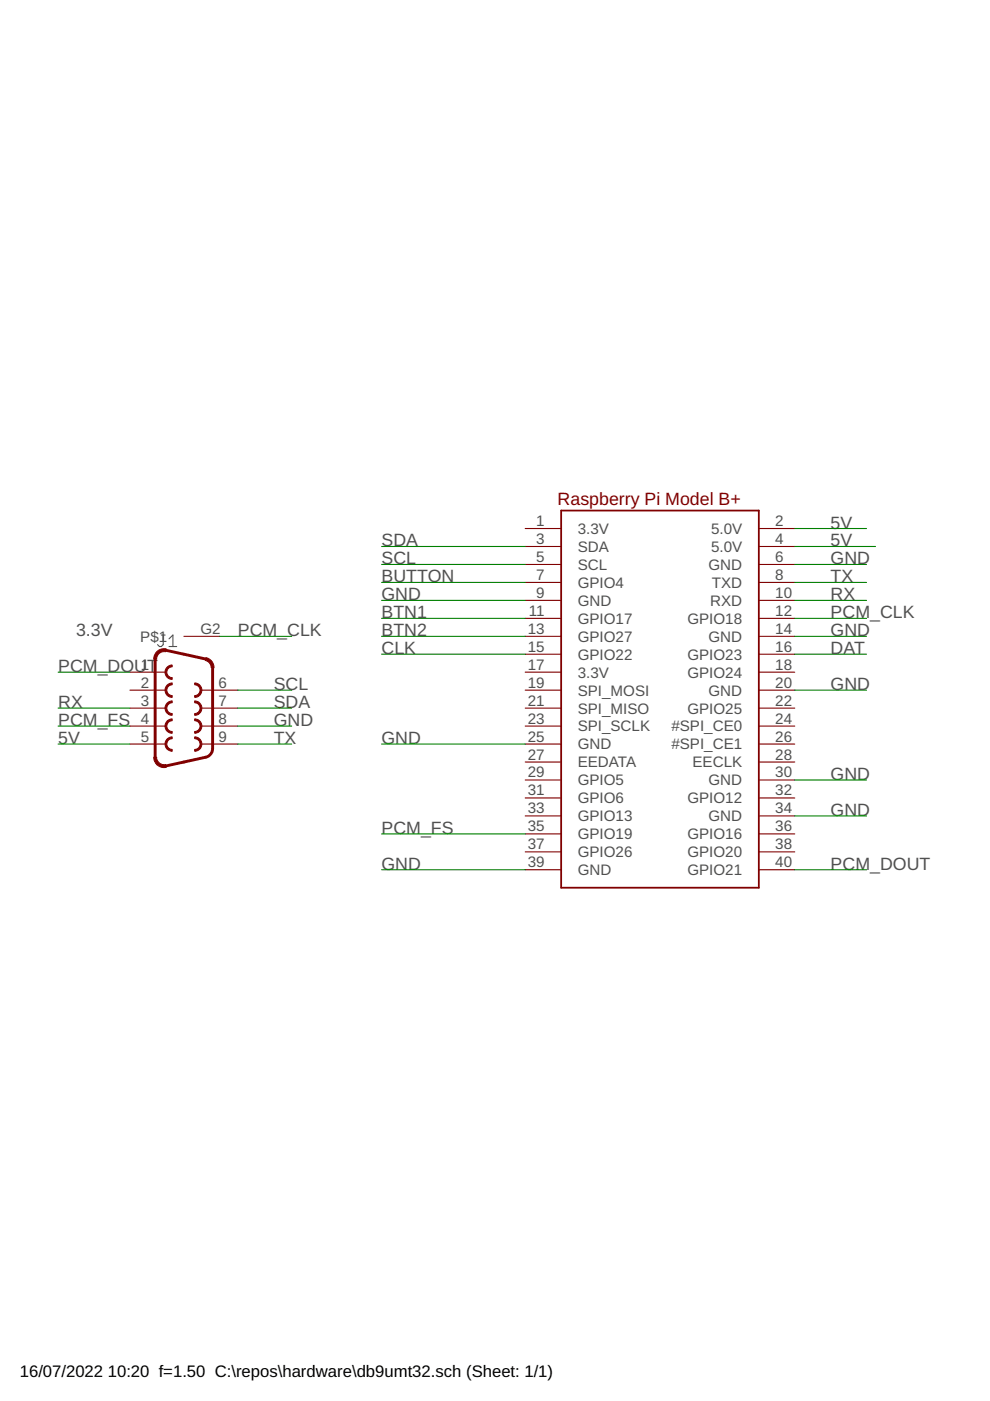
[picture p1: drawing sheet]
<?xml version="1.0" encoding="utf-8"?>
<!DOCTYPE eagle SYSTEM "eagle.dtd">
<!--
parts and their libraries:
microbuilder: This work is placed in the public domain, and may be freely used for commercial and non-commercial work with the following conditions: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
-->
<eagle version="9.0.0">
<drawing>
<settings>
<setting alwaysvectorfont="no"/>
<setting keepoldvectorfont="yes"/>
<setting verticaltext="up"/>
</settings>
<grid distance="0.05" unitdist="inch" unit="inch" style="lines" multiple="1" display="no" altdistance="0.01" altunitdist="inch" altunit="inch"/>
<schematic xreflabel="%F%N/%S.%C%R" xrefpart="/%S.%C%R">
<libraries>
<library name="microbuilder">
<symbols>
<symbol name="RASPBERRYPI_BPLUS">
<wire x1="-12.7" y1="22.86" x2="15.24" y2="22.86" width="0.254" layer="94"/>
<wire x1="15.24" y1="22.86" x2="15.24" y2="-30.48" width="0.254" layer="94"/>
<wire x1="15.24" y1="-30.48" x2="-12.7" y2="-30.48" width="0.254" layer="94"/>
<wire x1="-12.7" y1="-30.48" x2="-12.7" y2="22.86" width="0.254" layer="94"/>
<pin name="#SPI_CE0" x="20.32" y="-7.62" length="middle" rot="R180"/>
<pin name="#SPI_CE1" x="20.32" y="-10.16" length="middle" rot="R180"/>
<pin name="3.3V" x="-17.78" y="20.32" length="middle" direction="sup"/>
<pin name="3.3V@1" x="-17.78" y="0" length="middle" direction="sup"/>
<pin name="5.0V" x="20.32" y="20.32" length="middle" direction="sup" rot="R180"/>
<pin name="5.0V@1" x="20.32" y="17.78" length="middle" direction="sup" rot="R180"/>
<pin name="EECLK" x="20.32" y="-12.7" length="middle" rot="R180"/>
<pin name="EEDATA" x="-17.78" y="-12.7" length="middle"/>
<pin name="GND" x="20.32" y="15.24" length="middle" direction="sup" rot="R180"/>
<pin name="GND@1" x="20.32" y="5.08" length="middle" direction="pwr" rot="R180"/>
<pin name="GND@2" x="20.32" y="-2.54" length="middle" direction="pwr" rot="R180"/>
<pin name="GND@3" x="-17.78" y="-10.16" length="middle" direction="pwr"/>
<pin name="GND@4" x="-17.78" y="10.16" length="middle" direction="pwr"/>
<pin name="GND@5" x="-17.78" y="-27.94" length="middle" direction="pwr"/>
<pin name="GND@6" x="20.32" y="-15.24" length="middle" direction="pwr" rot="R180"/>
<pin name="GND@7" x="20.32" y="-20.32" length="middle" direction="pwr" rot="R180"/>
<pin name="GPIO4" x="-17.78" y="12.7" length="middle"/>
<pin name="GPIO5" x="-17.78" y="-15.24" length="middle"/>
<pin name="GPIO6" x="-17.78" y="-17.78" length="middle"/>
<pin name="GPIO12" x="20.32" y="-17.78" length="middle" rot="R180"/>
<pin name="GPIO13" x="-17.78" y="-20.32" length="middle"/>
<pin name="GPIO16" x="20.32" y="-22.86" length="middle" rot="R180"/>
<pin name="GPIO17" x="-17.78" y="7.62" length="middle"/>
<pin name="GPIO18" x="20.32" y="7.62" length="middle" rot="R180"/>
<pin name="GPIO19" x="-17.78" y="-22.86" length="middle"/>
<pin name="GPIO20" x="20.32" y="-25.4" length="middle" rot="R180"/>
<pin name="GPIO21" x="20.32" y="-27.94" length="middle" rot="R180"/>
<pin name="GPIO22" x="-17.78" y="2.54" length="middle"/>
<pin name="GPIO23" x="20.32" y="2.54" length="middle" rot="R180"/>
<pin name="GPIO24" x="20.32" y="0" length="middle" rot="R180"/>
<pin name="GPIO25" x="20.32" y="-5.08" length="middle" rot="R180"/>
<pin name="GPIO26" x="-17.78" y="-25.4" length="middle"/>
<pin name="GPIO27" x="-17.78" y="5.08" length="middle"/>
<pin name="RXD" x="20.32" y="10.16" length="middle" rot="R180"/>
<pin name="SCL" x="-17.78" y="15.24" length="middle"/>
<pin name="SDA" x="-17.78" y="17.78" length="middle"/>
<pin name="SPI_MISO" x="-17.78" y="-5.08" length="middle"/>
<pin name="SPI_MOSI" x="-17.78" y="-2.54" length="middle"/>
<pin name="SPI_SCLK" x="-17.78" y="-7.62" length="middle"/>
<pin name="TXD" x="20.32" y="12.7" length="middle" rot="R180"/>
<text x="12.7" y="25.4" size="1.778" layer="94" rot="R180">Raspberry Pi Model B+</text>
</symbol>
</symbols>
<devicesets>
<deviceset name="RASPBERRYPI_BPLUS" prefix="RPI">
<gates>
<gate name="G$1" symbol="RASPBERRYPI_BPLUS" x="0" y="2.54"/>
</gates>
<devices>
<device name="-SMT+SLOTS" package="PI_HAT_SMT_SLOTS">
<connects>
<connect gate="G$1" pin="#SPI_CE0" pad="24"/>
<connect gate="G$1" pin="#SPI_CE1" pad="26"/>
<connect gate="G$1" pin="3.3V" pad="1"/>
<connect gate="G$1" pin="3.3V@1" pad="17"/>
<connect gate="G$1" pin="5.0V" pad="2"/>
<connect gate="G$1" pin="5.0V@1" pad="4"/>
<connect gate="G$1" pin="EECLK" pad="28"/>
<connect gate="G$1" pin="EEDATA" pad="27"/>
<connect gate="G$1" pin="GND" pad="6"/>
<connect gate="G$1" pin="GND@1" pad="14"/>
<connect gate="G$1" pin="GND@2" pad="20"/>
<connect gate="G$1" pin="GND@3" pad="25"/>
<connect gate="G$1" pin="GND@4" pad="9"/>
<connect gate="G$1" pin="GND@5" pad="39"/>
<connect gate="G$1" pin="GND@6" pad="30"/>
<connect gate="G$1" pin="GND@7" pad="34"/>
<connect gate="G$1" pin="GPIO12" pad="32"/>
<connect gate="G$1" pin="GPIO13" pad="33"/>
<connect gate="G$1" pin="GPIO16" pad="36"/>
<connect gate="G$1" pin="GPIO17" pad="11"/>
<connect gate="G$1" pin="GPIO18" pad="12"/>
<connect gate="G$1" pin="GPIO19" pad="35"/>
<connect gate="G$1" pin="GPIO20" pad="38"/>
<connect gate="G$1" pin="GPIO21" pad="40"/>
<connect gate="G$1" pin="GPIO22" pad="15"/>
<connect gate="G$1" pin="GPIO23" pad="16"/>
<connect gate="G$1" pin="GPIO24" pad="18"/>
<connect gate="G$1" pin="GPIO25" pad="22"/>
<connect gate="G$1" pin="GPIO26" pad="37"/>
<connect gate="G$1" pin="GPIO27" pad="13"/>
<connect gate="G$1" pin="GPIO4" pad="7"/>
<connect gate="G$1" pin="GPIO5" pad="29"/>
<connect gate="G$1" pin="GPIO6" pad="31"/>
<connect gate="G$1" pin="RXD" pad="10"/>
<connect gate="G$1" pin="SCL" pad="5"/>
<connect gate="G$1" pin="SDA" pad="3"/>
<connect gate="G$1" pin="SPI_MISO" pad="21"/>
<connect gate="G$1" pin="SPI_MOSI" pad="19"/>
<connect gate="G$1" pin="SPI_SCLK" pad="23"/>
<connect gate="G$1" pin="TXD" pad="8"/>
</connects>
<technologies>
<technology name=""/>
</technologies>
</device>
<device name="_BONNETNODIM" package="PI_BONNET_NODIM">
<connects>
<connect gate="G$1" pin="#SPI_CE0" pad="24"/>
<connect gate="G$1" pin="#SPI_CE1" pad="26"/>
<connect gate="G$1" pin="3.3V" pad="1"/>
<connect gate="G$1" pin="3.3V@1" pad="17"/>
<connect gate="G$1" pin="5.0V" pad="2"/>
<connect gate="G$1" pin="5.0V@1" pad="4"/>
<connect gate="G$1" pin="EECLK" pad="28"/>
<connect gate="G$1" pin="EEDATA" pad="27"/>
<connect gate="G$1" pin="GND" pad="6"/>
<connect gate="G$1" pin="GND@1" pad="14"/>
<connect gate="G$1" pin="GND@2" pad="20"/>
<connect gate="G$1" pin="GND@3" pad="25"/>
<connect gate="G$1" pin="GND@4" pad="9"/>
<connect gate="G$1" pin="GND@5" pad="39"/>
<connect gate="G$1" pin="GND@6" pad="30"/>
<connect gate="G$1" pin="GND@7" pad="34"/>
<connect gate="G$1" pin="GPIO12" pad="32"/>
<connect gate="G$1" pin="GPIO13" pad="33"/>
<connect gate="G$1" pin="GPIO16" pad="36"/>
<connect gate="G$1" pin="GPIO17" pad="11"/>
<connect gate="G$1" pin="GPIO18" pad="12"/>
<connect gate="G$1" pin="GPIO19" pad="35"/>
<connect gate="G$1" pin="GPIO20" pad="38"/>
<connect gate="G$1" pin="GPIO21" pad="40"/>
<connect gate="G$1" pin="GPIO22" pad="15"/>
<connect gate="G$1" pin="GPIO23" pad="16"/>
<connect gate="G$1" pin="GPIO24" pad="18"/>
<connect gate="G$1" pin="GPIO25" pad="22"/>
<connect gate="G$1" pin="GPIO26" pad="37"/>
<connect gate="G$1" pin="GPIO27" pad="13"/>
<connect gate="G$1" pin="GPIO4" pad="7"/>
<connect gate="G$1" pin="GPIO5" pad="29"/>
<connect gate="G$1" pin="GPIO6" pad="31"/>
<connect gate="G$1" pin="RXD" pad="10"/>
<connect gate="G$1" pin="SCL" pad="5"/>
<connect gate="G$1" pin="SDA" pad="3"/>
<connect gate="G$1" pin="SPI_MISO" pad="21"/>
<connect gate="G$1" pin="SPI_MOSI" pad="19"/>
<connect gate="G$1" pin="SPI_SCLK" pad="23"/>
<connect gate="G$1" pin="TXD" pad="8"/>
</connects>
<technologies>
<technology name=""/>
</technologies>
</device>
<device name="_HATNODIM" package="PI_HAT_NODIM">
<connects>
<connect gate="G$1" pin="#SPI_CE0" pad="24"/>
<connect gate="G$1" pin="#SPI_CE1" pad="26"/>
<connect gate="G$1" pin="3.3V" pad="1"/>
<connect gate="G$1" pin="3.3V@1" pad="17"/>
<connect gate="G$1" pin="5.0V" pad="2"/>
<connect gate="G$1" pin="5.0V@1" pad="4"/>
<connect gate="G$1" pin="EECLK" pad="28"/>
<connect gate="G$1" pin="EEDATA" pad="27"/>
<connect gate="G$1" pin="GND" pad="6"/>
<connect gate="G$1" pin="GND@1" pad="14"/>
<connect gate="G$1" pin="GND@2" pad="20"/>
<connect gate="G$1" pin="GND@3" pad="25"/>
<connect gate="G$1" pin="GND@4" pad="9"/>
<connect gate="G$1" pin="GND@5" pad="39"/>
<connect gate="G$1" pin="GND@6" pad="30"/>
<connect gate="G$1" pin="GND@7" pad="34"/>
<connect gate="G$1" pin="GPIO12" pad="32"/>
<connect gate="G$1" pin="GPIO13" pad="33"/>
<connect gate="G$1" pin="GPIO16" pad="36"/>
<connect gate="G$1" pin="GPIO17" pad="11"/>
<connect gate="G$1" pin="GPIO18" pad="12"/>
<connect gate="G$1" pin="GPIO19" pad="35"/>
<connect gate="G$1" pin="GPIO20" pad="38"/>
<connect gate="G$1" pin="GPIO21" pad="40"/>
<connect gate="G$1" pin="GPIO22" pad="15"/>
<connect gate="G$1" pin="GPIO23" pad="16"/>
<connect gate="G$1" pin="GPIO24" pad="18"/>
<connect gate="G$1" pin="GPIO25" pad="22"/>
<connect gate="G$1" pin="GPIO26" pad="37"/>
<connect gate="G$1" pin="GPIO27" pad="13"/>
<connect gate="G$1" pin="GPIO4" pad="7"/>
<connect gate="G$1" pin="GPIO5" pad="29"/>
<connect gate="G$1" pin="GPIO6" pad="31"/>
<connect gate="G$1" pin="RXD" pad="10"/>
<connect gate="G$1" pin="SCL" pad="5"/>
<connect gate="G$1" pin="SDA" pad="3"/>
<connect gate="G$1" pin="SPI_MISO" pad="21"/>
<connect gate="G$1" pin="SPI_MOSI" pad="19"/>
<connect gate="G$1" pin="SPI_SCLK" pad="23"/>
<connect gate="G$1" pin="TXD" pad="8"/>
</connects>
<technologies>
<technology name=""/>
</technologies>
</device>
<device name="_HATNOSLOTS" package="PI_HAT_NOSLOTS">
<connects>
<connect gate="G$1" pin="#SPI_CE0" pad="24"/>
<connect gate="G$1" pin="#SPI_CE1" pad="26"/>
<connect gate="G$1" pin="3.3V" pad="1"/>
<connect gate="G$1" pin="3.3V@1" pad="17"/>
<connect gate="G$1" pin="5.0V" pad="2"/>
<connect gate="G$1" pin="5.0V@1" pad="4"/>
<connect gate="G$1" pin="EECLK" pad="28"/>
<connect gate="G$1" pin="EEDATA" pad="27"/>
<connect gate="G$1" pin="GND" pad="6"/>
<connect gate="G$1" pin="GND@1" pad="14"/>
<connect gate="G$1" pin="GND@2" pad="20"/>
<connect gate="G$1" pin="GND@3" pad="25"/>
<connect gate="G$1" pin="GND@4" pad="9"/>
<connect gate="G$1" pin="GND@5" pad="39"/>
<connect gate="G$1" pin="GND@6" pad="30"/>
<connect gate="G$1" pin="GND@7" pad="34"/>
<connect gate="G$1" pin="GPIO12" pad="32"/>
<connect gate="G$1" pin="GPIO13" pad="33"/>
<connect gate="G$1" pin="GPIO16" pad="36"/>
<connect gate="G$1" pin="GPIO17" pad="11"/>
<connect gate="G$1" pin="GPIO18" pad="12"/>
<connect gate="G$1" pin="GPIO19" pad="35"/>
<connect gate="G$1" pin="GPIO20" pad="38"/>
<connect gate="G$1" pin="GPIO21" pad="40"/>
<connect gate="G$1" pin="GPIO22" pad="15"/>
<connect gate="G$1" pin="GPIO23" pad="16"/>
<connect gate="G$1" pin="GPIO24" pad="18"/>
<connect gate="G$1" pin="GPIO25" pad="22"/>
<connect gate="G$1" pin="GPIO26" pad="37"/>
<connect gate="G$1" pin="GPIO27" pad="13"/>
<connect gate="G$1" pin="GPIO4" pad="7"/>
<connect gate="G$1" pin="GPIO5" pad="29"/>
<connect gate="G$1" pin="GPIO6" pad="31"/>
<connect gate="G$1" pin="RXD" pad="10"/>
<connect gate="G$1" pin="SCL" pad="5"/>
<connect gate="G$1" pin="SDA" pad="3"/>
<connect gate="G$1" pin="SPI_MISO" pad="21"/>
<connect gate="G$1" pin="SPI_MOSI" pad="19"/>
<connect gate="G$1" pin="SPI_SCLK" pad="23"/>
<connect gate="G$1" pin="TXD" pad="8"/>
</connects>
<technologies>
<technology name=""/>
</technologies>
</device>
<device name="_HATSLOTS" package="PI_HAT_SLOTS">
<connects>
<connect gate="G$1" pin="#SPI_CE0" pad="24"/>
<connect gate="G$1" pin="#SPI_CE1" pad="26"/>
<connect gate="G$1" pin="3.3V" pad="1"/>
<connect gate="G$1" pin="3.3V@1" pad="17"/>
<connect gate="G$1" pin="5.0V" pad="2"/>
<connect gate="G$1" pin="5.0V@1" pad="4"/>
<connect gate="G$1" pin="EECLK" pad="28"/>
<connect gate="G$1" pin="EEDATA" pad="27"/>
<connect gate="G$1" pin="GND" pad="6"/>
<connect gate="G$1" pin="GND@1" pad="14"/>
<connect gate="G$1" pin="GND@2" pad="20"/>
<connect gate="G$1" pin="GND@3" pad="25"/>
<connect gate="G$1" pin="GND@4" pad="9"/>
<connect gate="G$1" pin="GND@5" pad="39"/>
<connect gate="G$1" pin="GND@6" pad="30"/>
<connect gate="G$1" pin="GND@7" pad="34"/>
<connect gate="G$1" pin="GPIO12" pad="32"/>
<connect gate="G$1" pin="GPIO13" pad="33"/>
<connect gate="G$1" pin="GPIO16" pad="36"/>
<connect gate="G$1" pin="GPIO17" pad="11"/>
<connect gate="G$1" pin="GPIO18" pad="12"/>
<connect gate="G$1" pin="GPIO19" pad="35"/>
<connect gate="G$1" pin="GPIO20" pad="38"/>
<connect gate="G$1" pin="GPIO21" pad="40"/>
<connect gate="G$1" pin="GPIO22" pad="15"/>
<connect gate="G$1" pin="GPIO23" pad="16"/>
<connect gate="G$1" pin="GPIO24" pad="18"/>
<connect gate="G$1" pin="GPIO25" pad="22"/>
<connect gate="G$1" pin="GPIO26" pad="37"/>
<connect gate="G$1" pin="GPIO27" pad="13"/>
<connect gate="G$1" pin="GPIO4" pad="7"/>
<connect gate="G$1" pin="GPIO5" pad="29"/>
<connect gate="G$1" pin="GPIO6" pad="31"/>
<connect gate="G$1" pin="RXD" pad="10"/>
<connect gate="G$1" pin="SCL" pad="5"/>
<connect gate="G$1" pin="SDA" pad="3"/>
<connect gate="G$1" pin="SPI_MISO" pad="21"/>
<connect gate="G$1" pin="SPI_MOSI" pad="19"/>
<connect gate="G$1" pin="SPI_SCLK" pad="23"/>
<connect gate="G$1" pin="TXD" pad="8"/>
</connects>
<technologies>
<technology name=""/>
</technologies>
</device>
<device name="_IDC" package="2X20">
<connects>
<connect gate="G$1" pin="#SPI_CE0" pad="24"/>
<connect gate="G$1" pin="#SPI_CE1" pad="26"/>
<connect gate="G$1" pin="3.3V" pad="1"/>
<connect gate="G$1" pin="3.3V@1" pad="17"/>
<connect gate="G$1" pin="5.0V" pad="2"/>
<connect gate="G$1" pin="5.0V@1" pad="4"/>
<connect gate="G$1" pin="EECLK" pad="28"/>
<connect gate="G$1" pin="EEDATA" pad="27"/>
<connect gate="G$1" pin="GND" pad="6"/>
<connect gate="G$1" pin="GND@1" pad="14"/>
<connect gate="G$1" pin="GND@2" pad="20"/>
<connect gate="G$1" pin="GND@3" pad="25"/>
<connect gate="G$1" pin="GND@4" pad="9"/>
<connect gate="G$1" pin="GND@5" pad="39"/>
<connect gate="G$1" pin="GND@6" pad="30"/>
<connect gate="G$1" pin="GND@7" pad="34"/>
<connect gate="G$1" pin="GPIO12" pad="32"/>
<connect gate="G$1" pin="GPIO13" pad="33"/>
<connect gate="G$1" pin="GPIO16" pad="36"/>
<connect gate="G$1" pin="GPIO17" pad="11"/>
<connect gate="G$1" pin="GPIO18" pad="12"/>
<connect gate="G$1" pin="GPIO19" pad="35"/>
<connect gate="G$1" pin="GPIO20" pad="38"/>
<connect gate="G$1" pin="GPIO21" pad="40"/>
<connect gate="G$1" pin="GPIO22" pad="15"/>
<connect gate="G$1" pin="GPIO23" pad="16"/>
<connect gate="G$1" pin="GPIO24" pad="18"/>
<connect gate="G$1" pin="GPIO25" pad="22"/>
<connect gate="G$1" pin="GPIO26" pad="37"/>
<connect gate="G$1" pin="GPIO27" pad="13"/>
<connect gate="G$1" pin="GPIO4" pad="7"/>
<connect gate="G$1" pin="GPIO5" pad="29"/>
<connect gate="G$1" pin="GPIO6" pad="31"/>
<connect gate="G$1" pin="RXD" pad="10"/>
<connect gate="G$1" pin="SCL" pad="5"/>
<connect gate="G$1" pin="SDA" pad="3"/>
<connect gate="G$1" pin="SPI_MISO" pad="21"/>
<connect gate="G$1" pin="SPI_MOSI" pad="19"/>
<connect gate="G$1" pin="SPI_SCLK" pad="23"/>
<connect gate="G$1" pin="TXD" pad="8"/>
</connects>
<technologies>
<technology name=""/>
</technologies>
</device>
<device name="_PHAT" package="PI_BONNET">
<connects>
<connect gate="G$1" pin="#SPI_CE0" pad="24"/>
<connect gate="G$1" pin="#SPI_CE1" pad="26"/>
<connect gate="G$1" pin="3.3V" pad="1"/>
<connect gate="G$1" pin="3.3V@1" pad="17"/>
<connect gate="G$1" pin="5.0V" pad="2"/>
<connect gate="G$1" pin="5.0V@1" pad="4"/>
<connect gate="G$1" pin="EECLK" pad="28"/>
<connect gate="G$1" pin="EEDATA" pad="27"/>
<connect gate="G$1" pin="GND" pad="6"/>
<connect gate="G$1" pin="GND@1" pad="14"/>
<connect gate="G$1" pin="GND@2" pad="20"/>
<connect gate="G$1" pin="GND@3" pad="25"/>
<connect gate="G$1" pin="GND@4" pad="9"/>
<connect gate="G$1" pin="GND@5" pad="39"/>
<connect gate="G$1" pin="GND@6" pad="30"/>
<connect gate="G$1" pin="GND@7" pad="34"/>
<connect gate="G$1" pin="GPIO12" pad="32"/>
<connect gate="G$1" pin="GPIO13" pad="33"/>
<connect gate="G$1" pin="GPIO16" pad="36"/>
<connect gate="G$1" pin="GPIO17" pad="11"/>
<connect gate="G$1" pin="GPIO18" pad="12"/>
<connect gate="G$1" pin="GPIO19" pad="35"/>
<connect gate="G$1" pin="GPIO20" pad="38"/>
<connect gate="G$1" pin="GPIO21" pad="40"/>
<connect gate="G$1" pin="GPIO22" pad="15"/>
<connect gate="G$1" pin="GPIO23" pad="16"/>
<connect gate="G$1" pin="GPIO24" pad="18"/>
<connect gate="G$1" pin="GPIO25" pad="22"/>
<connect gate="G$1" pin="GPIO26" pad="37"/>
<connect gate="G$1" pin="GPIO27" pad="13"/>
<connect gate="G$1" pin="GPIO4" pad="7"/>
<connect gate="G$1" pin="GPIO5" pad="29"/>
<connect gate="G$1" pin="GPIO6" pad="31"/>
<connect gate="G$1" pin="RXD" pad="10"/>
<connect gate="G$1" pin="SCL" pad="5"/>
<connect gate="G$1" pin="SDA" pad="3"/>
<connect gate="G$1" pin="SPI_MISO" pad="21"/>
<connect gate="G$1" pin="SPI_MOSI" pad="19"/>
<connect gate="G$1" pin="SPI_SCLK" pad="23"/>
<connect gate="G$1" pin="TXD" pad="8"/>
</connects>
<technologies>
<technology name=""/>
</technologies>
</device>
<device name="_SHIELD" package="RASPBERRYPI_BPLUS_SHIELD">
<connects>
<connect gate="G$1" pin="#SPI_CE0" pad="24"/>
<connect gate="G$1" pin="#SPI_CE1" pad="26"/>
<connect gate="G$1" pin="3.3V" pad="1" route="any"/>
<connect gate="G$1" pin="3.3V@1" pad="17"/>
<connect gate="G$1" pin="5.0V" pad="2"/>
<connect gate="G$1" pin="5.0V@1" pad="4"/>
<connect gate="G$1" pin="EECLK" pad="28"/>
<connect gate="G$1" pin="EEDATA" pad="27"/>
<connect gate="G$1" pin="GND" pad="6"/>
<connect gate="G$1" pin="GND@1" pad="14"/>
<connect gate="G$1" pin="GND@2" pad="20"/>
<connect gate="G$1" pin="GND@3" pad="25"/>
<connect gate="G$1" pin="GND@4" pad="9"/>
<connect gate="G$1" pin="GND@5" pad="39"/>
<connect gate="G$1" pin="GND@6" pad="30"/>
<connect gate="G$1" pin="GND@7" pad="34"/>
<connect gate="G$1" pin="GPIO12" pad="32"/>
<connect gate="G$1" pin="GPIO13" pad="33"/>
<connect gate="G$1" pin="GPIO16" pad="36"/>
<connect gate="G$1" pin="GPIO17" pad="11"/>
<connect gate="G$1" pin="GPIO18" pad="12"/>
<connect gate="G$1" pin="GPIO19" pad="35"/>
<connect gate="G$1" pin="GPIO20" pad="38"/>
<connect gate="G$1" pin="GPIO21" pad="40"/>
<connect gate="G$1" pin="GPIO22" pad="15"/>
<connect gate="G$1" pin="GPIO23" pad="16"/>
<connect gate="G$1" pin="GPIO24" pad="18"/>
<connect gate="G$1" pin="GPIO25" pad="22"/>
<connect gate="G$1" pin="GPIO26" pad="37"/>
<connect gate="G$1" pin="GPIO27" pad="13"/>
<connect gate="G$1" pin="GPIO4" pad="7"/>
<connect gate="G$1" pin="GPIO5" pad="29"/>
<connect gate="G$1" pin="GPIO6" pad="31"/>
<connect gate="G$1" pin="RXD" pad="10"/>
<connect gate="G$1" pin="SCL" pad="5"/>
<connect gate="G$1" pin="SDA" pad="3"/>
<connect gate="G$1" pin="SPI_MISO" pad="21"/>
<connect gate="G$1" pin="SPI_MOSI" pad="19"/>
<connect gate="G$1" pin="SPI_SCLK" pad="23"/>
<connect gate="G$1" pin="TXD" pad="8"/>
</connects>
<technologies>
<technology name=""/>
</technologies>
</device>
<device name="_SHIELD_NODIM" package="RASPBERRYPI_BPLUS_SHIELD_NODIM">
<connects>
<connect gate="G$1" pin="#SPI_CE0" pad="24"/>
<connect gate="G$1" pin="#SPI_CE1" pad="26"/>
<connect gate="G$1" pin="3.3V" pad="1"/>
<connect gate="G$1" pin="3.3V@1" pad="17"/>
<connect gate="G$1" pin="5.0V" pad="2"/>
<connect gate="G$1" pin="5.0V@1" pad="4"/>
<connect gate="G$1" pin="EECLK" pad="28"/>
<connect gate="G$1" pin="EEDATA" pad="27"/>
<connect gate="G$1" pin="GND" pad="6"/>
<connect gate="G$1" pin="GND@1" pad="14"/>
<connect gate="G$1" pin="GND@2" pad="20"/>
<connect gate="G$1" pin="GND@3" pad="25"/>
<connect gate="G$1" pin="GND@4" pad="9"/>
<connect gate="G$1" pin="GND@5" pad="39"/>
<connect gate="G$1" pin="GND@6" pad="30"/>
<connect gate="G$1" pin="GND@7" pad="34"/>
<connect gate="G$1" pin="GPIO12" pad="32"/>
<connect gate="G$1" pin="GPIO13" pad="33"/>
<connect gate="G$1" pin="GPIO16" pad="36"/>
<connect gate="G$1" pin="GPIO17" pad="11"/>
<connect gate="G$1" pin="GPIO18" pad="12"/>
<connect gate="G$1" pin="GPIO19" pad="35"/>
<connect gate="G$1" pin="GPIO20" pad="38"/>
<connect gate="G$1" pin="GPIO21" pad="40"/>
<connect gate="G$1" pin="GPIO22" pad="15"/>
<connect gate="G$1" pin="GPIO23" pad="16"/>
<connect gate="G$1" pin="GPIO24" pad="18"/>
<connect gate="G$1" pin="GPIO25" pad="22"/>
<connect gate="G$1" pin="GPIO26" pad="37"/>
<connect gate="G$1" pin="GPIO27" pad="13"/>
<connect gate="G$1" pin="GPIO4" pad="7"/>
<connect gate="G$1" pin="GPIO5" pad="29"/>
<connect gate="G$1" pin="GPIO6" pad="31"/>
<connect gate="G$1" pin="RXD" pad="10"/>
<connect gate="G$1" pin="SCL" pad="5"/>
<connect gate="G$1" pin="SDA" pad="3"/>
<connect gate="G$1" pin="SPI_MISO" pad="21"/>
<connect gate="G$1" pin="SPI_MOSI" pad="19"/>
<connect gate="G$1" pin="SPI_SCLK" pad="23"/>
<connect gate="G$1" pin="TXD" pad="8"/>
</connects>
<technologies>
<technology name=""/>
</technologies>
</device>
<device name="_SMT" package="RASPBERRYPI_BPLUS_SHIELD_SMT">
<connects>
<connect gate="G$1" pin="#SPI_CE0" pad="24"/>
<connect gate="G$1" pin="#SPI_CE1" pad="26"/>
<connect gate="G$1" pin="3.3V" pad="1"/>
<connect gate="G$1" pin="3.3V@1" pad="17"/>
<connect gate="G$1" pin="5.0V" pad="2"/>
<connect gate="G$1" pin="5.0V@1" pad="4"/>
<connect gate="G$1" pin="EECLK" pad="28"/>
<connect gate="G$1" pin="EEDATA" pad="27"/>
<connect gate="G$1" pin="GND" pad="6"/>
<connect gate="G$1" pin="GND@1" pad="14"/>
<connect gate="G$1" pin="GND@2" pad="20"/>
<connect gate="G$1" pin="GND@3" pad="25"/>
<connect gate="G$1" pin="GND@4" pad="9"/>
<connect gate="G$1" pin="GND@5" pad="39"/>
<connect gate="G$1" pin="GND@6" pad="30"/>
<connect gate="G$1" pin="GND@7" pad="34"/>
<connect gate="G$1" pin="GPIO12" pad="32"/>
<connect gate="G$1" pin="GPIO13" pad="33"/>
<connect gate="G$1" pin="GPIO16" pad="36"/>
<connect gate="G$1" pin="GPIO17" pad="11"/>
<connect gate="G$1" pin="GPIO18" pad="12"/>
<connect gate="G$1" pin="GPIO19" pad="35"/>
<connect gate="G$1" pin="GPIO20" pad="38"/>
<connect gate="G$1" pin="GPIO21" pad="40"/>
<connect gate="G$1" pin="GPIO22" pad="15"/>
<connect gate="G$1" pin="GPIO23" pad="16"/>
<connect gate="G$1" pin="GPIO24" pad="18"/>
<connect gate="G$1" pin="GPIO25" pad="22"/>
<connect gate="G$1" pin="GPIO26" pad="37"/>
<connect gate="G$1" pin="GPIO27" pad="13"/>
<connect gate="G$1" pin="GPIO4" pad="7"/>
<connect gate="G$1" pin="GPIO5" pad="29"/>
<connect gate="G$1" pin="GPIO6" pad="31"/>
<connect gate="G$1" pin="RXD" pad="10"/>
<connect gate="G$1" pin="SCL" pad="5"/>
<connect gate="G$1" pin="SDA" pad="3"/>
<connect gate="G$1" pin="SPI_MISO" pad="21"/>
<connect gate="G$1" pin="SPI_MOSI" pad="19"/>
<connect gate="G$1" pin="SPI_SCLK" pad="23"/>
<connect gate="G$1" pin="TXD" pad="8"/>
</connects>
<technologies>
<technology name=""/>
</technologies>
</device>
</devices>
</deviceset>
</devicesets>
</library>
<library name="db9tg">
<symbols>
<symbol name="SPARKFUN-CONNECTORS_F09G">
<wire x1="-1.651" y1="3.429" x2="-1.651" y2="1.651" width="0.254" layer="94" curve="180" cap="flat"/>
<wire x1="1.524" y1="1.651" x2="1.524" y2="3.429" width="0.254" layer="94" curve="180" cap="flat"/>
<wire x1="-1.651" y1="5.969" x2="-1.651" y2="4.191" width="0.254" layer="94" curve="180" cap="flat"/>
<wire x1="1.524" y1="-3.429" x2="1.524" y2="-1.651" width="0.254" layer="94" curve="180" cap="flat"/>
<wire x1="-1.651" y1="0.889" x2="-1.651" y2="-0.889" width="0.254" layer="94" curve="180" cap="flat"/>
<wire x1="1.524" y1="-0.889" x2="1.524" y2="0.889" width="0.254" layer="94" curve="180" cap="flat"/>
<wire x1="-1.651" y1="-1.651" x2="-1.651" y2="-3.429" width="0.254" layer="94" curve="180" cap="flat"/>
<wire x1="1.524" y1="-5.969" x2="1.524" y2="-4.191" width="0.254" layer="94" curve="180" cap="flat"/>
<wire x1="-1.651" y1="-4.191" x2="-1.651" y2="-5.969" width="0.254" layer="94" curve="180" cap="flat"/>
<wire x1="-4.064" y1="6.9312" x2="-2.5226" y2="8.172" width="0.4064" layer="94" curve="-102.324066" cap="flat"/>
<wire x1="-2.5226" y1="8.1718" x2="0" y2="7.62" width="0.4064" layer="94"/>
<wire x1="0" y1="7.62" x2="3.0654" y2="6.9494" width="0.4064" layer="94"/>
<wire x1="3.0654" y1="6.9495" x2="4.0642" y2="5.7088" width="0.4064" layer="94" curve="-77.655139" cap="flat"/>
<wire x1="4.064" y1="-5.7088" x2="4.064" y2="5.7088" width="0.4064" layer="94"/>
<wire x1="3.0654" y1="-6.9494" x2="4.064" y2="-5.7088" width="0.4064" layer="94" curve="77.657889"/>
<wire x1="-4.064" y1="-6.9312" x2="-4.064" y2="6.9312" width="0.4064" layer="94"/>
<wire x1="-2.5226" y1="-8.1718" x2="0" y2="-7.62" width="0.4064" layer="94"/>
<wire x1="0" y1="-7.62" x2="3.0654" y2="-6.9494" width="0.4064" layer="94"/>
<wire x1="-4.064" y1="-6.9312" x2="-2.5226" y2="-8.1719" width="0.4064" layer="94" curve="102.337599" cap="flat"/>
<pin name="1" x="-7.62" y="5.08" visible="pad" length="middle" direction="pas"/>
<pin name="2" x="-7.62" y="2.54" visible="pad" length="middle" direction="pas"/>
<pin name="3" x="-7.62" y="0" visible="pad" length="middle" direction="pas"/>
<pin name="4" x="-7.62" y="-2.54" visible="pad" length="middle" direction="pas"/>
<pin name="5" x="-7.62" y="-5.08" visible="pad" length="middle" direction="pas"/>
<pin name="6" x="7.62" y="2.54" visible="pad" length="middle" direction="pas" rot="R180"/>
<pin name="7" x="7.62" y="0" visible="pad" length="middle" direction="pas" rot="R180"/>
<pin name="8" x="7.62" y="-2.54" visible="pad" length="middle" direction="pas" rot="R180"/>
<pin name="9" x="7.62" y="-5.08" visible="pad" length="middle" direction="pas" rot="R180"/>
<pin name="P$1" x="5.08" y="10.16" length="middle" rot="R180"/>
<text x="-3.81" y="-8.382" size="1.778" layer="96" font="vector" align="top-left">&gt;VALUE</text>
<text x="-3.81" y="8.636" size="1.778" layer="95" font="vector">&gt;NAME</text>
</symbol>
</symbols>
<devicesets>
<deviceset name="SPARKFUN-CONNECTORS_DB9" prefix="J" uservalue="yes">
<gates>
<gate name="G$1" symbol="SPARKFUN-CONNECTORS_F09G" x="0" y="0"/>
</gates>
<devices>
<device name="FEMALE" package="SPARKFUN-CONNECTORS_DB9">
<connects>
<connect gate="G$1" pin="1" pad="1"/>
<connect gate="G$1" pin="2" pad="2"/>
<connect gate="G$1" pin="3" pad="3"/>
<connect gate="G$1" pin="4" pad="4"/>
<connect gate="G$1" pin="5" pad="5"/>
<connect gate="G$1" pin="6" pad="6"/>
<connect gate="G$1" pin="7" pad="7"/>
<connect gate="G$1" pin="8" pad="8"/>
<connect gate="G$1" pin="9" pad="9"/>
<connect gate="G$1" pin="P$1" pad="G2"/>
</connects>
<technologies>
<technology name="">
<attribute name="PROD_ID" value="CONN-08194" constant="no"/>
</technology>
</technologies>
</device>
<device name="MALE" package="SPARKFUN-CONNECTORS_DB9_MALE">
<connects>
<connect gate="G$1" pin="1" pad="1"/>
<connect gate="G$1" pin="2" pad="2"/>
<connect gate="G$1" pin="3" pad="3"/>
<connect gate="G$1" pin="4" pad="4"/>
<connect gate="G$1" pin="5" pad="5"/>
<connect gate="G$1" pin="6" pad="6"/>
<connect gate="G$1" pin="7" pad="7"/>
<connect gate="G$1" pin="8" pad="8"/>
<connect gate="G$1" pin="9" pad="9"/>
<connect gate="G$1" pin="P$1" pad="G2"/>
</connects>
<technologies>
<technology name="">
<attribute name="PROD_ID" value="CONN-09904" constant="no"/>
</technology>
</technologies>
</device>
</devices>
</deviceset>
</devicesets>
</library>
</libraries>
<attributes>
</attributes>
<variantdefs>
</variantdefs>
<classes>
<class number="0" name="default" width="0" drill="0">
</class>
<class number="1" name="GND" width="0.254" drill="0">
</class>
<class number="2" name="VCC" width="0.254" drill="0">
</class>
</classes>
<parts>
<part name="J1" library="db9tg" deviceset="SPARKFUN-CONNECTORS_DB9" device="FEMALE"/>
<part name="RPI2" library="microbuilder" deviceset="RASPBERRYPI_BPLUS" device="_BONNETNODIM" value="RASPBERRYPI_BPLUS_BONNETNODIM"/>
</parts>
<sheets>
<sheet>
<plain>
</plain>
<instances>
<instance part="J1" gate="G$1" x="-123.19" y="119.38"/>
<instance part="RPI2" gate="G$1" x="-57.15" y="124.46"/>
</instances>
<busses>
</busses>
<nets>
<net name="GND" class="0">
<segment>
<wire x1="-36.83" y1="121.92" x2="-26.67" y2="121.92" width="0.1524" layer="91"/>
<label x="-31.75" y="121.92" size="1.778" layer="95"/>
<pinref part="RPI2" gate="G$1" pin="GND@2"/>
</segment>
<segment>
<wire x1="-36.83" y1="129.54" x2="-26.67" y2="129.54" width="0.1524" layer="91"/>
<label x="-31.75" y="129.54" size="1.778" layer="95"/>
<pinref part="RPI2" gate="G$1" pin="GND@1"/>
</segment>
<segment>
<wire x1="-95.25" y1="134.62" x2="-74.93" y2="134.62" width="0.1524" layer="91"/>
<label x="-95.25" y="134.62" size="1.778" layer="95"/>
<pinref part="RPI2" gate="G$1" pin="GND@4"/>
</segment>
<segment>
<wire x1="-36.83" y1="109.22" x2="-26.67" y2="109.22" width="0.1524" layer="91"/>
<label x="-31.75" y="109.22" size="1.778" layer="95"/>
<pinref part="RPI2" gate="G$1" pin="GND@6"/>
</segment>
<segment>
<wire x1="-36.83" y1="104.14" x2="-26.67" y2="104.14" width="0.1524" layer="91"/>
<label x="-31.75" y="104.14" size="1.778" layer="95"/>
<pinref part="RPI2" gate="G$1" pin="GND@7"/>
</segment>
<segment>
<wire x1="-95.25" y1="96.52" x2="-74.93" y2="96.52" width="0.1524" layer="91"/>
<label x="-95.25" y="96.52" size="1.778" layer="95"/>
<pinref part="RPI2" gate="G$1" pin="GND@5"/>
</segment>
<segment>
<wire x1="-95.25" y1="114.3" x2="-74.93" y2="114.3" width="0.1524" layer="91"/>
<label x="-95.25" y="114.3" size="1.778" layer="95"/>
<pinref part="RPI2" gate="G$1" pin="GND@3"/>
</segment>
<segment>
<wire x1="-115.57" y1="116.84" x2="-107.95" y2="116.84" width="0.1524" layer="91"/>
<label x="-110.49" y="116.84" size="1.778" layer="95"/>
<pinref part="J1" gate="G$1" pin="8"/>
</segment>
<segment>
<wire x1="-36.83" y1="139.7" x2="-26.67" y2="139.7" width="0.1524" layer="91"/>
<label x="-31.75" y="139.7" size="1.778" layer="95"/>
<pinref part="RPI2" gate="G$1" pin="GND"/>
</segment>
</net>
<net name="SCL" class="0">
<segment>
<wire x1="-95.25" y1="139.7" x2="-74.93" y2="139.7" width="0.1524" layer="91"/>
<label x="-95.25" y="139.7" size="1.778" layer="95"/>
<pinref part="RPI2" gate="G$1" pin="SCL"/>
</segment>
<segment>
<wire x1="-115.57" y1="121.92" x2="-107.95" y2="121.92" width="0.1524" layer="91"/>
<label x="-110.49" y="121.92" size="1.778" layer="95"/>
<pinref part="J1" gate="G$1" pin="6"/>
</segment>
</net>
<net name="SDA" class="0">
<segment>
<wire x1="-74.93" y1="142.24" x2="-95.25" y2="142.24" width="0.1524" layer="91"/>
<label x="-95.25" y="142.24" size="1.778" layer="95"/>
<pinref part="RPI2" gate="G$1" pin="SDA"/>
</segment>
<segment>
<wire x1="-115.57" y1="119.38" x2="-107.95" y2="119.38" width="0.1524" layer="91"/>
<label x="-110.49" y="119.38" size="1.778" layer="95"/>
<pinref part="J1" gate="G$1" pin="7"/>
</segment>
</net>
<net name="BTN1" class="0">
<segment>
<wire x1="-95.25" y1="132.08" x2="-74.93" y2="132.08" width="0.1524" layer="91"/>
<label x="-95.25" y="132.08" size="1.778" layer="95"/>
<pinref part="RPI2" gate="G$1" pin="GPIO17"/>
</segment>
</net>
<net name="BTN2" class="0">
<segment>
<wire x1="-95.25" y1="129.54" x2="-74.93" y2="129.54" width="0.1524" layer="91"/>
<label x="-95.25" y="129.54" size="1.778" layer="95"/>
<pinref part="RPI2" gate="G$1" pin="GPIO27"/>
</segment>
</net>
<net name="TX" class="0">
<segment>
<wire x1="-36.83" y1="137.16" x2="-26.67" y2="137.16" width="0.1524" layer="91"/>
<label x="-31.75" y="137.16" size="1.778" layer="95"/>
<pinref part="RPI2" gate="G$1" pin="TXD"/>
</segment>
<segment>
<pinref part="J1" gate="G$1" pin="9"/>
<wire x1="-115.57" y1="114.3" x2="-107.95" y2="114.3" width="0.1524" layer="91"/>
<label x="-110.49" y="114.3" size="1.778" layer="95"/>
</segment>
</net>
<net name="RX" class="0">
<segment>
<wire x1="-36.83" y1="134.62" x2="-26.67" y2="134.62" width="0.1524" layer="91"/>
<label x="-31.75" y="134.62" size="1.778" layer="95"/>
<pinref part="RPI2" gate="G$1" pin="RXD"/>
</segment>
<segment>
<wire x1="-130.81" y1="119.38" x2="-140.97" y2="119.38" width="0.1524" layer="91"/>
<label x="-140.97" y="119.38" size="1.778" layer="95"/>
<pinref part="J1" gate="G$1" pin="3"/>
</segment>
</net>
<net name="PCM_CLK" class="0">
<segment>
<wire x1="-36.83" y1="132.08" x2="-26.67" y2="132.08" width="0.1524" layer="91"/>
<label x="-31.75" y="132.08" size="1.778" layer="95"/>
<pinref part="RPI2" gate="G$1" pin="GPIO18"/>
</segment>
<segment>
<wire x1="-118.11" y1="129.54" x2="-107.95" y2="129.54" width="0.1524" layer="91"/>
<label x="-115.57" y="129.54" size="1.778" layer="95"/>
<pinref part="J1" gate="G$1" pin="P$1"/>
</segment>
</net>
<net name="PCM_DOUT" class="0">
<segment>
<wire x1="-36.83" y1="96.52" x2="-26.67" y2="96.52" width="0.1524" layer="91"/>
<label x="-31.75" y="96.52" size="1.778" layer="95"/>
<pinref part="RPI2" gate="G$1" pin="GPIO21"/>
</segment>
<segment>
<wire x1="-130.81" y1="124.46" x2="-140.97" y2="124.46" width="0.1524" layer="91"/>
<label x="-140.97" y="124.46" size="1.778" layer="95"/>
<pinref part="J1" gate="G$1" pin="1"/>
</segment>
</net>
<net name="PCM_FS" class="0">
<segment>
<wire x1="-74.93" y1="101.6" x2="-95.25" y2="101.6" width="0.1524" layer="91"/>
<label x="-95.25" y="101.6" size="1.778" layer="95"/>
<pinref part="RPI2" gate="G$1" pin="GPIO19"/>
</segment>
<segment>
<wire x1="-130.81" y1="116.84" x2="-140.97" y2="116.84" width="0.1524" layer="91"/>
<label x="-140.97" y="116.84" size="1.778" layer="95"/>
<pinref part="J1" gate="G$1" pin="4"/>
</segment>
</net>
<net name="BUTTON" class="0">
<segment>
<wire x1="-74.93" y1="137.16" x2="-95.25" y2="137.16" width="0.1524" layer="91"/>
<label x="-95.25" y="137.16" size="1.778" layer="95"/>
<pinref part="RPI2" gate="G$1" pin="GPIO4"/>
</segment>
</net>
<net name="DAT" class="0">
<segment>
<wire x1="-36.83" y1="127" x2="-26.67" y2="127" width="0.1524" layer="91"/>
<label x="-31.75" y="127" size="1.778" layer="95"/>
<pinref part="RPI2" gate="G$1" pin="GPIO23"/>
</segment>
</net>
<net name="CLK" class="0">
<segment>
<wire x1="-74.93" y1="127" x2="-95.25" y2="127" width="0.1524" layer="91"/>
<label x="-95.25" y="127" size="1.778" layer="95"/>
<pinref part="RPI2" gate="G$1" pin="GPIO22"/>
</segment>
</net>
<net name="3.3V" class="0">
<segment>
<label x="-138.43" y="129.54" size="1.778" layer="95"/>
</segment>
</net>
<net name="5V" class="0">
<segment>
<wire x1="-130.81" y1="114.3" x2="-140.97" y2="114.3" width="0.1524" layer="91"/>
<label x="-140.97" y="114.3" size="1.778" layer="95"/>
<pinref part="J1" gate="G$1" pin="5"/>
</segment>
<segment>
<wire x1="-36.83" y1="144.78" x2="-26.67" y2="144.78" width="0.1524" layer="91"/>
<label x="-31.75" y="144.78" size="1.778" layer="95"/>
<pinref part="RPI2" gate="G$1" pin="5.0V"/>
</segment>
<segment>
<wire x1="-36.83" y1="142.24" x2="-25.4" y2="142.24" width="0.1524" layer="91"/>
<label x="-31.75" y="142.24" size="1.778" layer="95"/>
<pinref part="RPI2" gate="G$1" pin="5.0V@1"/>
</segment>
</net>
</nets>
</sheet>
</sheets>
</schematic>
</drawing>
</eagle>
